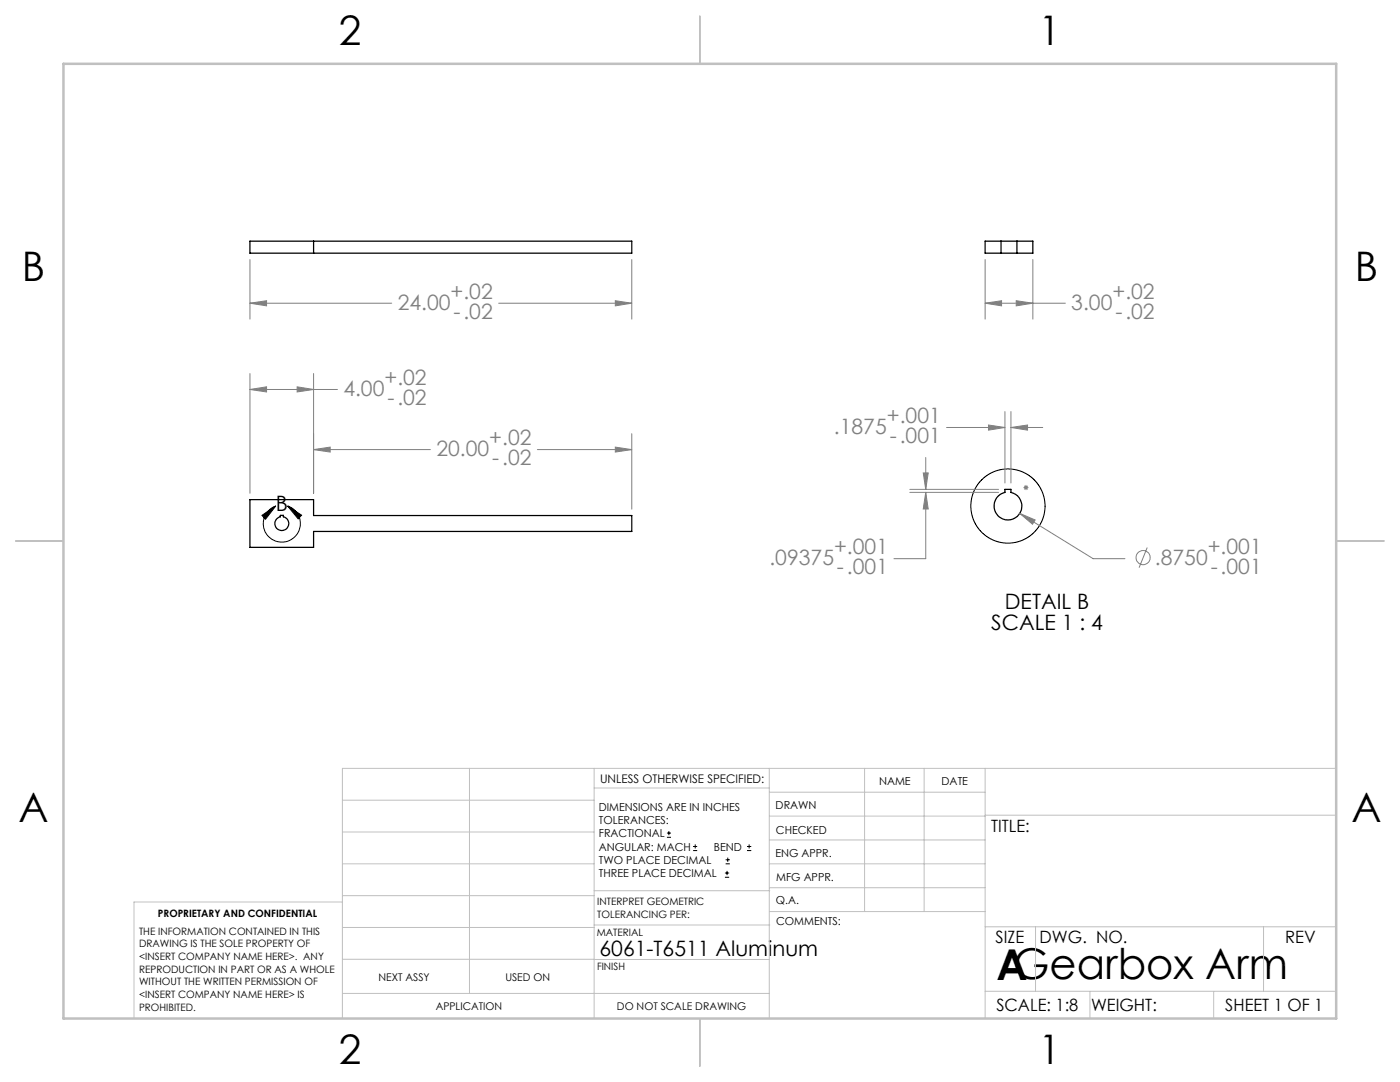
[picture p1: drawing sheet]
<svg xmlns="http://www.w3.org/2000/svg" width="279mm" height="216mm" viewBox="0 0 279 216" stroke-linecap="round" stroke-linejoin="round" font-family="sans-serif">
<path d="M49.9 48.1h76.2v2.4h-76.2zM62.6 48.1v2.4M196.6 48.1h9.5v2.4h-9.5zM199.8 48.1v2.4M203 48.1v2.4M49.9 99.7h12.7v3.2h63.5v3.1h-63.5v3.2h-12.7zM200.6 97.6h1.2v.6a2.78 2.78 0 0 1 1.7 4.3 2.78 2.78 0 0 1-4.7 0 2.78 2.78 0 0 1 1.8-4.3zM55.3 103.5l.7-.4v-.3h.6v.3a1.38 1.38 0 0 1 .9 1.9 1.38 1.38 0 0 1-2.1 .6 1.38 1.38 0 0 1-.1-2.1z" fill="none" stroke="#000" stroke-width=".25"/>
<g fill="none" stroke="#000" stroke-width=".2">
<path d="M52.3 102.8l2.7-1.8-2 2.6zM55 101a3.7 3.7 0 0 0-1.8 5.6 3.7 3.7 0 0 0 6 0 3.7 3.7 0 0 0-1.8-5.6M57.4 101l2.8 1.8-.7 .7zM133.1 167.1h.8M133.1 166.2h.8M133.5 165.8v.9M138.3 169.7h.8M138.3 168.9h.8M138.7 168.5v.8M144.7 175h.8M144.7 174.2h.8M144.8 172.4h.9"/>
<path d="M144.8 171.6h.9M145.1 173.8v.8M145.2 171.1v.9M149.1 169.7h.8M149.1 168.9h.8M149.5 168.5v.8"/>
<circle cx="201.2" cy="101" r="7.4"/>
</g>
<g fill="none" stroke="#808080" stroke-width=".2">
<path d="M49.9 51.8v11.9M126.1 51.8v11.9M196.6 51.8v11.9M206.1 51.8v11.9M49.9 60.5l3.3-.5v1zM49.9 77.7l3.3-.5v1zM49.9 74.5v23.9M49.9 60.5h28.3M49.9 77.7h17.4M59.3 77.2l3.3 .5-3.3 .5zM62.6 74.5v23.9M99.5 60.5h26.6"/>
<path d="M122.8 60l3.3 .5-3.3 .5zM196.6 60.5l3.3-.5v1zM196.6 60.5h16M202.8 60l3.3 .5-3.3 .5zM62.6 89.7l3.3-.5v1zM62.6 89.7h23.3M107.2 89.7h18.9M122.8 89.2l3.3 .5-3.3 .5zM126.1 86.5v15.1M181.6 97.6h17.7M181.6 98.2h17.7M184.3 94.4h.9l-.5 3.2z"/>
<path d="M184.7 98.2l.5 3.4h-.9zM184.7 98.2v13.3h-6.3M184.7 91.3v6.3M188.9 85.3h11.7M197.3 84.8l3.3 .5-3.3 .5zM200.6 82.1v14.3M201.8 85.3l3.3-.5v1zM201.8 82.1v14.3M201.8 85.3h6.3M204.3 97.3h.9M204.4 96.9l.7 .7M204.8 96.8v1"/>
<path d="M205.1 96.9l-.7 .7M203.5 102.4l3.1 1.4-.5 .8zM203.5 102.4l14.7 9.1h6.3M229 109.3l-1.7 4"/>
<circle cx="228.1" cy="111.3" r="1.41"/>
</g>
<g fill="none" stroke="#c0c0c0" stroke-width=".2">
<path d="M68.3 159.7h50.3M93.7 153.3v44.9M118.6 153.3v49.9M118.6 157.2h34.9M153.5 153.3v49.9M153.5 158.1h43.1M172.5 153.3v28.6M184.4 153.3v28.6M196.6 153.3v49.9M266.7 153.3h-198.4v49.9M68.3 178.7h50.3M68.3 172.4h50.3"/>
<path d="M68.3 166h50.3M68.3 180h-41.6v23.2M118.6 177.7h35M153.5 167.6h43.1M153.5 162.8h43.1M153.5 172.4h43.1M153.5 177.1h43.1M196.6 162.7h70.1M68.3 198.2h85.2M68.3 191.4l85.2 .1M68.3 185.1h50.3M118.6 184.6h35"/>
<path d="M153.6 181.9h43M196.6 197.8h70.1M196.6 184.9h70.1M206.7 184.9v12.9M217.5 197.8v5.4M242.2 197.8v5.4M252.2 184.9v12.9"/>
</g>
<path d="M139.7 3.2v9.5M3.1 107.9h9.6M266.7 107.9h9.5M139.7 203.2v9.6" fill="none" stroke="#c0c0c0" stroke-width=".25"/>
<path d="M12.7 12.7h254v190.5h-254z" fill="none" stroke="#c0c0c0" stroke-width=".5"/>
<path d="M52.3 102.8l2.7-1.8-2 2.6zM57.4 101l2.8 1.8-.7 .7z" fill="#000"/>
<path d="M122.8 60l3.3 .5-3.3 .5zM49.9 60.5l3.3-.5v1zM59.3 77.2l3.3 .5-3.3 .5zM49.9 77.7l3.3-.5v1zM122.8 89.2l3.3 .5-3.3 .5zM62.6 89.7l3.3-.5v1zM202.8 60l3.3 .5-3.3 .5zM196.6 60.5l3.3-.5v1zM201.8 85.3l3.3-.5v1zM197.3 84.8l3.3 .5-3.3 .5zM184.3 94.4h.9l-.5 3.2zM184.7 98.2l.5 3.4h-.9zM203.5 102.4l2.6 2.2 .5-.8z" fill="#808080"/>
<text font-size="8.5" x="198.9" y="195.5">AGearbox Arm</text>
<g font-size="8.1">
<text x="67.6" y="8.9">2</text>
<text x="207.3" y="8.9">1</text>
<text x="4.4" y="56.1">B</text>
<text x="270.4" y="56.1">B</text>
<text x="3.7" y="164.1">A</text>
<text x="269.7" y="164.1">A</text>
<text x="67.6" y="212.4">2</text>
<text x="207.3" y="212.4">1</text>
</g>
<g font-size="4.2" fill="#808080">
<text x="89.9" y="59.6">+.02</text>
<text x="222" y="59.6">+.02</text>
<text x="79.4" y="61.8">24.00</text>
<text x="90.5" y="63.7">-.02</text>
<text x="213.8" y="61.8">3.00</text>
<text x="222.6" y="63.7">-.02</text>
<text x="76.7" y="76.8">+.02</text>
<text x="68.5" y="79">4.00</text>
<text x="77.3" y="80.9">-.02</text>
<text x="97.7" y="88.8">+.02</text>
<text x="166.4" y="86.6">.1875</text>
<text x="177" y="84.4">+.001</text>
<text x="177.6" y="88.5">-.001</text>
<text x="87.1" y="91">20.00</text>
<text x="98.2" y="92.9">-.02</text>
<text x="153.6" y="112.8">.09375</text>
<text x="166.5" y="110.5">+.001</text>
<text x="230.5" y="112.8">.8750</text>
<text x="241" y="110.5">+.001</text>
<text x="167" y="114.6">-.001</text>
<text x="241.6" y="114.6">-.001</text>
</g>
<g font-size="4.2">
<text x="55.1" y="102">B</text>
<text x="197.8" y="125.7">SCALE 1 : 4</text>
<text x="200.5" y="121.5">DETAIL B</text>
<text x="119.6" y="190.9">6061-T6511 Aluminum</text>
</g>
<g font-size="3.4">
<text x="197.8" y="166">TITLE:</text>
<text x="198.7" y="188.1">SIZE</text>
<text x="207.5" y="188.1">DWG. NO.</text>
<text x="256.5" y="188.2">REV</text>
<text x="198.8" y="201.7">SCALE: 1:8</text>
<text x="217.7" y="201.8">WEIGHT:</text>
<text x="244.5" y="201.7">SHEET 1 OF 1</text>
</g>
<text font-size="2.4" x="119.8" y="156.2">UNLESS OTHERWISE SPECIFIED:</text>
<g font-size="2.2">
<text x="119.5" y="161.8">DIMENSIONS ARE IN INCHES</text>
<text x="154.8" y="161.4">DRAWN</text>
<text x="175.4" y="156.6">NAME</text>
<text x="187.9" y="156.7">DATE</text>
<text x="119.5" y="164.4">TOLERANCES:</text>
<text x="119.5" y="167.1">FRACTIONAL</text>
<text x="154.9" y="166.3">CHECKED</text>
<text x="119.5" y="169.7">ANGULAR: MACH</text>
<text x="119.5" y="172.4">TWO PLACE DECIMAL</text>
<text x="142.5" y="169.7">BEND</text>
<text x="154.8" y="171">ENG APPR.</text>
<text x="119.5" y="175">THREE PLACE DECIMAL</text>
<text x="154.9" y="175.7">MFG APPR.</text>
<text x="154.9" y="180.4">Q.A.</text>
<text x="154.9" y="184.6">COMMENTS:</text>
</g>
<g font-size="2.1">
<text x="75.5" y="195.7">NEXT ASSY</text>
<text x="100.9" y="195.7">USED ON</text>
<text x="86.9" y="201.5">APPLICATION</text>
<text x="123.1" y="201.6">DO NOT SCALE DRAWING</text>
</g>
<g font-size="2">
<text x="31.5" y="182.9">PROPRIETARY AND CONFIDENTIAL</text>
<text x="119.2" y="180.6">INTERPRET GEOMETRIC</text>
<text x="119.2" y="183.1">TOLERANCING PER:</text>
<text x="27.8" y="186.5">THE INFORMATION CONTAINED IN THIS</text>
<text x="27.8" y="189">DRAWING IS THE SOLE PROPERTY OF</text>
<text x="27.8" y="191.6">&lt;INSERT COMPANY NAME HERE&gt;. ANY</text>
<text x="119.1" y="186.7">MATERIAL</text>
<text x="27.8" y="194.1">REPRODUCTION IN PART OR AS A WHOLE</text>
<text x="27.8" y="196.6">WITHOUT THE WRITTEN PERMISSION OF</text>
<text x="119.1" y="193.5">FINISH</text>
<text x="27.8" y="199.1">&lt;INSERT COMPANY NAME HERE&gt; IS</text>
<text x="27.8" y="201.7">PROHIBITED.</text>
</g>
</svg>
